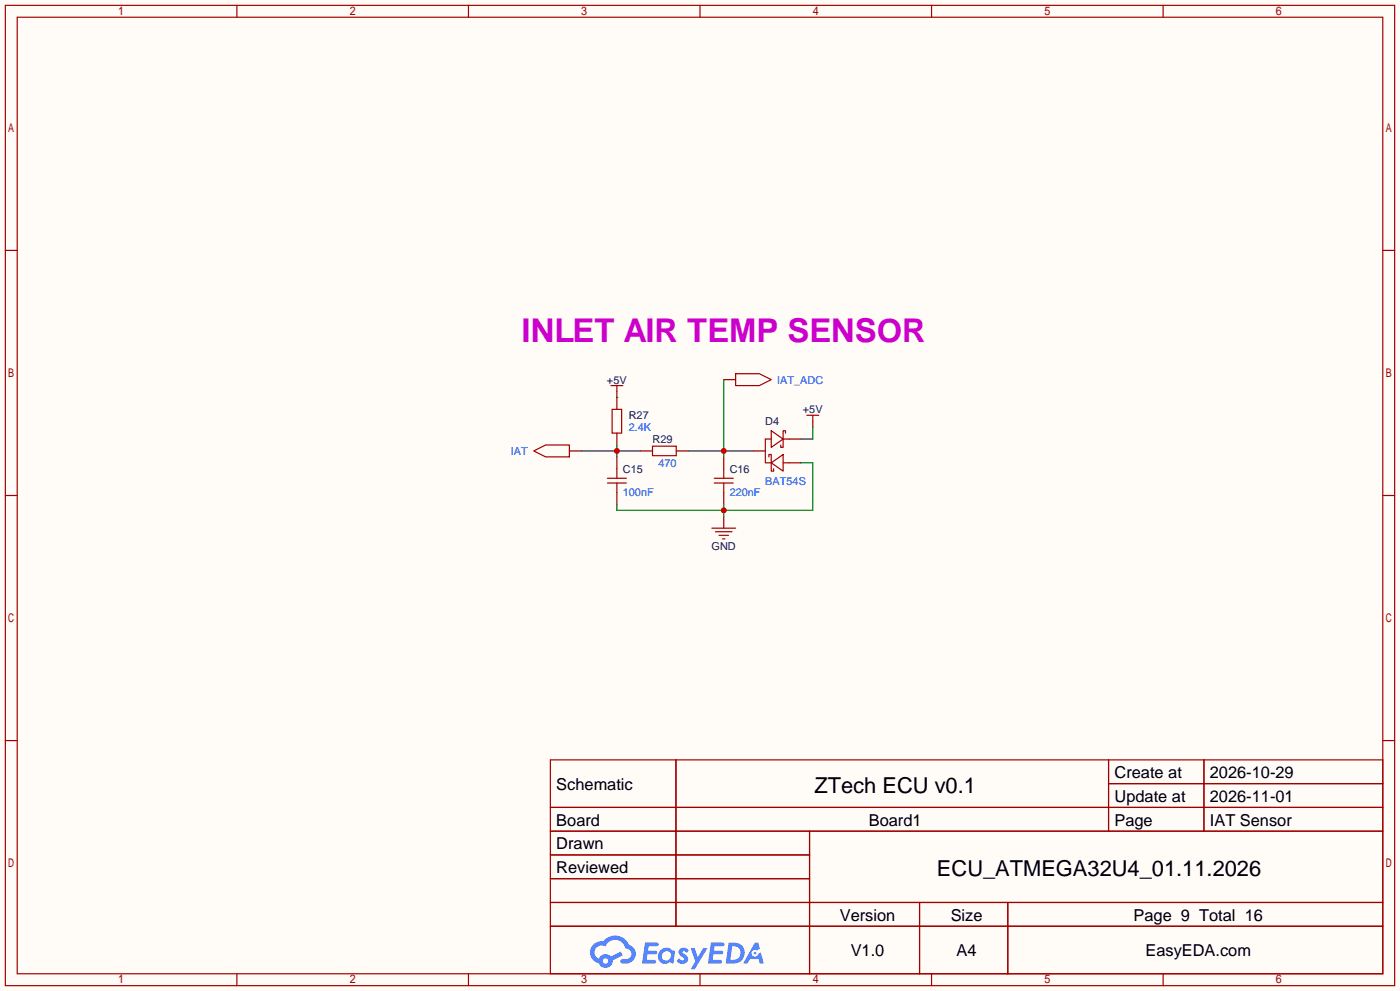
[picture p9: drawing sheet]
<svg xmlns="http://www.w3.org/2000/svg" width="299mm" height="212mm" viewBox="0 0 299 212" stroke-linecap="round" stroke-linejoin="round" font-family="sans-serif">
<path d="M0 0h299.5v211.8h-299.5z" fill="#fffcf7"/>
<g fill="none" stroke="#a10000" stroke-width=".25">
<path d="M1.1 1.1h297.2v209.6h-297.2zM3.7 3.7h292.1v204.5h-292.1zM50.7 1.1v2.6M100.2 1.1v2.6M149.7 1.1v2.6M199.3 1.1v2.6M248.8 1.1v2.6M1.1 53.5h2.6M295.8 53.5h2.5M1.1 105.9h2.6M295.8 105.9h2.5M1.1 158.3h2.6"/>
<path d="M295.8 158.3h2.5M117.7 162.4h178.1v45.8h-178.1zM117.7 172.6h178.1M117.7 177.7h178.1M144.6 162.4v35.6M173.2 177.7v30.5M237.1 162.4v15.3M237.1 167.5h58.7M257.5 162.4v15.3M117.7 182.8h55.5M117.7 192.9h178.1M117.7 187.8h55.5"/>
<path d="M117.7 198h178.1M196.7 192.9v15.3M215.6 192.9v15.3M50.7 208.2v2.5M100.2 208.2v2.5M149.7 208.2v2.5M199.3 208.2v2.5M248.8 208.2v2.5"/>
</g>
<g fill="#5487ff">
<path d="M145.5 202.8a1.3 1.3 0 0 1 1.8 .3l-.4 .6a.54 .54 0 0 0-.9-.2l.1 .2a1.28 1.28 0 0 1 .8 2 1.53 1.53 0 0 1-2.2-.3l.5-.6 .8 .5a.31 .31 0 0 0 .4-.3 .31 .31 0 0 0-.3-.3 1.12 1.12 0 0 1-.6-1.9z"/>
<path d="M147.7 202.7h.9l.7 1.9 1.1-1.9h.9l-2.7 4.5h-.9l1-1.7z"/>
<path d="M138 201.5h1.6a1.31 1.31 0 0 1 1.2 .2 .4 .4 0 0 1-.3 .6h-1.8l-.1 .9h1.6a.4 .4 0 0 1 .4 .4 .4 .4 0 0 1-.4 .4h-1.7l-.2 1.2h1.4a.46 .46 0 0 1 .5 .1 .46 .46 0 0 1 .1 .5l-.3 .2h-2.7z"/>
<path d="M152.1 201.5h1.6a1.32 1.32 0 0 1 1.3 .2 .39 .39 0 0 1-.4 .6h-1.7l-.2 .9h1.7a.4 .4 0 0 1 .3 .4 .4 .4 0 0 1-.4 .4h-1.7l-.2 1.2h1.4a.46 .46 0 0 1 .5 .1 .46 .46 0 0 1 .1 .5l-.3 .2h-2.7z"/>
<path d="M161.5 201.5h.7l.4 1.3-.7 .4a.75 .75 0 0 0-1.1 .3 .75 .75 0 0 0 .5 1 .75 .75 0 0 0 .9-.6l.6-.3 .6 2.4h-.9l-.2-1h-1.9l-.5 1h-.9z"/>
<path d="M155.9 201.5l-.7 4.5h1.5a2.27 2.27 0 0 0 2.6-2.3 2.27 2.27 0 0 0-2.7-2.2zM156.6 202.3a1.5 1.5 0 0 1 1.8 1.5 1.5 1.5 0 0 1-1.9 1.4h-.3z"/>
<path d="M141.3 203.1a1.6 1.6 0 0 0-.3 2.3 1.6 1.6 0 0 0 2.3 .2l.8 .4 .3-2.5-.2-.3h-.4a1.58 1.58 0 0 0-2.5-.1zM141.9 203.6a.98 .98 0 0 1 1.6 .5 .98 .98 0 0 1-1.1 1.2 .94 .94 0 0 1-.8-.6 .94 .94 0 0 1 .3-1.1z"/>
<path d="M126.9 201.9a2.37 2.37 0 0 0 1.2 4 1.54 1.54 0 0 0 1.7 1 1.54 1.54 0 0 0 1.3-1.6l2.1-1.1-.5-.8-2 1.1a1.57 1.57 0 0 0-2.6 .4 1.5 1.5 0 0 1-.8-2.1 1.5 1.5 0 0 1 2.2-.5 2.23 2.23 0 0 1 2.3-1.4 2.23 2.23 0 0 1 2 1.8 1.16 1.16 0 0 1 1.2 1.1 1.16 1.16 0 0 1-1 1.3h-.7a.47 .47 0 0 0-.6 .3 .47 .47 0 0 0 .4 .6 2.17 2.17 0 0 0 2.5-1 2.17 2.17 0 0 0-.3-2.7l-.8-.4a3.2 3.2 0 0 0-5.4-.7l-1.2 .1zM129 205.4a.58 .58 0 0 1 1.1 0 .58 .58 0 0 1-1.1 0z"/>
<circle cx="161.5" cy="203.8" r=".28"/>
</g>
<path d="M132 83.7v3.8M132 92.6v2.5M173.9 90v1.3" fill="none" stroke="#870000" stroke-width=".25"/>
<path d="M130.7 82.4h2.5M130.9 87.5h2.1v5.1h-2.1zM132 82.4v1.3M172.6 88.8h2.5M173.9 88.8v1.2" fill="none" stroke="#a10000" stroke-width=".25"/>
<path d="M124.3 96.4h12.7M132 95.1v2.6" fill="none" stroke="#008700" stroke-width=".25"/>
<circle cx="132" cy="96.4" r=".63" fill="#c00"/>
<path d="M132 97.7v2.5M137 96.4h2.6M144.7 96.4h2.5M154.8 97.7v2.5M132 105.3v2.5M154.8 105.3v2.5" fill="none" stroke="#870000" stroke-width=".25"/>
<path d="M139.6 95.4h5.1v2h-5.1zM129.9 102.2h4.1M129.9 103.3h4.1M132 100.2v2M132 103.3v2M152.8 102.2h4M152.8 103.3h4M154.8 100.2v2M154.8 103.3v2" fill="none" stroke="#a10000" stroke-width=".25"/>
<path d="M147.2 96.4h14M154.8 81.2v16.5" fill="none" stroke="#008700" stroke-width=".25"/>
<circle cx="154.8" cy="96.4" r=".63" fill="#c00"/>
<path d="M161.2 96.4h2.5M168.8 98.9h2.5M168.8 93.9h2.5M154.8 110.4v2.5" fill="none" stroke="#870000" stroke-width=".25"/>
<path d="M164.5 97.7v-.5h.5v3.5h.5v-.5M165 93.9h-1.3v5h1.3M165 98.9l2.5-1.7v3.5zM165 92.1l2.5 1.8-2.5 1.7zM167.5 98.9h1.3M167.5 93.9h1.3M168 92.6v-.5h-.5v3.5h-.5v-.5M152.3 112.9h5.1M153 113.7h3.6M153.8 114.4h2M154.6 115.2h.5" fill="none" stroke="#a10000" stroke-width=".25"/>
<path d="M171.3 98.9h2.6v10.2h-41.9v-1.3M154.8 107.8v2.6" fill="none" stroke="#008700" stroke-width=".25"/>
<circle cx="154.8" cy="109.1" r=".63" fill="#c00"/>
<path d="M132 85h.1M173.9 91.3v2.6h-2.6" fill="none" stroke="#008700" stroke-width=".25"/>
<path d="M121.8 96.4h2.5M154.8 81.2h2.6" fill="none" stroke="#870000" stroke-width=".25"/>
<path d="M157.4 79.9h5l2.6 1.3-2.6 1.2h-5zM114.2 96.4l2.5-1.3h5.1v2.6h-5.1z" fill="none" stroke="#a10000" stroke-width=".25"/>
<text font-size="7" fill="#c0c" x="111.6" y="73.1">INLET AIR TEMP SENSOR</text>
<g font-size="4.7">
<text x="174.2" y="169.4">ZTech ECU v0.1</text>
<text x="200.4" y="187.2">ECU_ATMEGA32U4_01.11.2026</text>
</g>
<g font-size="3.5">
<text x="238.4" y="166.3">Create at</text>
<text x="258.8" y="166.3">2026-10-29</text>
<text x="119" y="168.8">Schematic</text>
<text x="238.4" y="171.4">Update at</text>
<text x="258.8" y="171.4">2026-11-01</text>
<text x="119" y="176.5">Board</text>
<text x="185.8" y="176.5">Board1</text>
<text x="238.4" y="176.5">Page</text>
<text x="258.8" y="176.5">IAT Sensor</text>
<text x="119" y="181.5">Drawn</text>
<text x="119" y="186.6">Reviewed</text>
<text x="179.6" y="196.8">Version</text>
<text x="203.4" y="196.8">Size</text>
<text x="242.5" y="196.8">Page 9 Total 16</text>
<text x="182" y="204.4">V1.0</text>
<text x="204.6" y="204.4">A4</text>
<text x="245" y="204.4">EasyEDA.com</text>
</g>
<g font-size="2.3" fill="#000080">
<text x="129.8" y="82">+5V</text>
<text x="134.5" y="89.6">R27</text>
<text x="171.7" y="88.3">+5V</text>
<text x="139.6" y="94.7">R29</text>
<text x="163.7" y="90.9">D4</text>
<text x="133.2" y="101">C15</text>
<text x="156.1" y="101">C16</text>
<text x="152.2" y="117.6">GND</text>
</g>
<g font-size="2.3" fill="#00f">
<text x="166.2" y="82">IAT_ADC</text>
<text x="134.5" y="92.2">2.4K</text>
<text x="109.3" y="97.2">IAT</text>
<text x="140.8" y="99.8">470</text>
<text x="133.2" y="106.1">100nF</text>
<text x="156.1" y="106.1">220nF</text>
<text x="163.7" y="103.6">BAT54S</text>
</g>
</svg>
